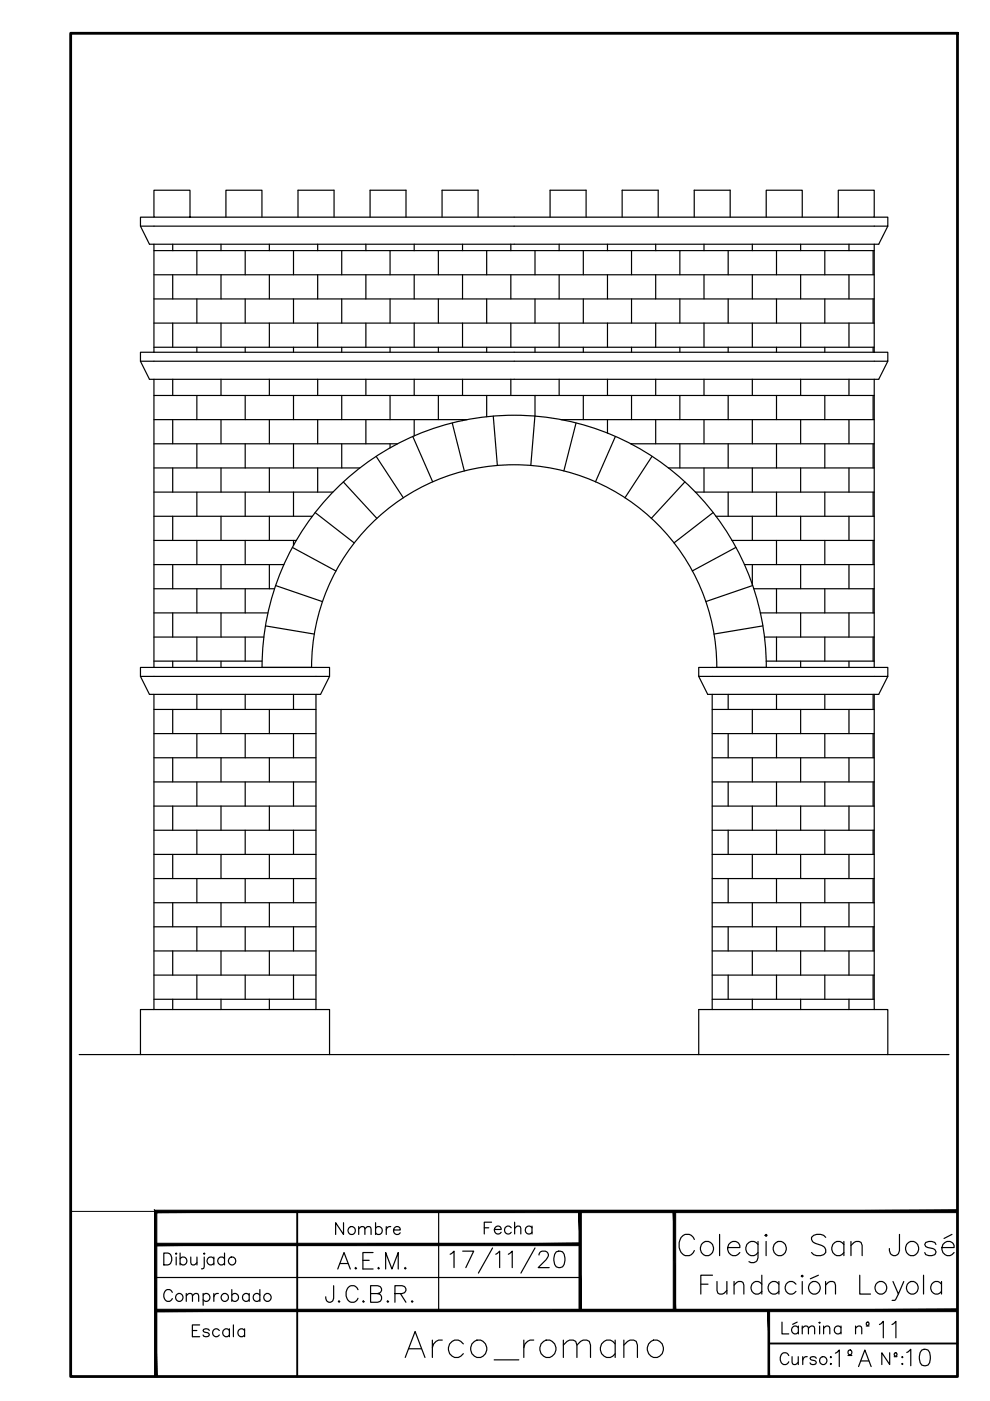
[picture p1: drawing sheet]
<svg xmlns="http://www.w3.org/2000/svg" width="210mm" height="297mm" viewBox="0 0 210 297" stroke-linecap="round" stroke-linejoin="round" font-family="sans-serif">
<!-- layer: 0 -->
<g fill="none" stroke="#000" stroke-width=".25">
<path d="M29.8 47.9l1.9 3.9h.9v22.9M32.6 46h-2.8v1.9h158.4v-1.9h-2.8M32.6 51.8h152.8M32.6 53.1h152.8M32.6 58.3h152.8M36.6 51.8v1.3M36.6 58.3v5.1M40.3 46v-5.7h-7.7v5.7h152.8v-5.7h-7.7v5.7M41.7 53.1v5.2M46.9 51.8v1.3M46.9 58.3v5.1M47.9 46v-5.7h7.6v5.7"/>
<path d="M52 53.1v5.2M57.1 51.8v1.3M57.1 58.3v5.1M62.2 53.1v5.2M63.2 46v-5.7h7.6v5.7M67.4 51.8v1.3M67.4 58.3v5.1M72.5 53.1v5.2M77.6 51.8v1.3M77.6 58.3v5.1M78.5 46v-5.7h7.6v5.7M82.7 53.1v5.2"/>
<path d="M87.8 51.8v1.3M87.8 58.3v5.1M92.9 53.1v5.2M93.7 46v-5.7h7.7v5.7M98.1 51.8v1.3M98.1 58.3v5.1M103.2 53.1v5.2M108.3 51.8v1.3M108.3 58.3v5.1M113.4 53.1v5.2M116.6 46v-5.7h7.7v5.7M118.6 51.8v1.3"/>
<path d="M118.6 58.3v5.1M123.7 53.1v5.2M128.8 51.8v1.3M128.8 58.3v5.1M131.9 46v-5.7h7.7v5.7M133.9 53.1v5.2M139 51.8v1.3M139 58.3v5.1M144.1 53.1v5.2M147.2 46v-5.7h7.6v5.7M149.3 51.8v1.3M149.3 58.3v5.1"/>
<path d="M154.4 53.1v5.2M159.5 51.8v1.3M159.5 58.3v5.1M162.5 46v-5.7h7.6v5.7M164.6 53.1v5.2M169.8 51.8v1.3M169.8 58.3v5.1M174.9 53.1v5.2M180 51.8v1.3M180 58.3v5.1M185.1 53.1v5.2M188.2 47.9l-1.9 3.9h-.9v22.9"/>
<path d="M29.8 76.6l1.9 3.8h.9v61.1M32.6 74.7h-2.8v1.9h158.4v-1.9h-2.8M32.6 74.7h152.8M32.6 63.4h152.8M32.6 68.5h152.8M32.6 73.6h152.8M36.6 68.5v5.1M41.7 63.4v5.1M41.7 73.6v1.1M46.9 68.5v5.1M52 63.4v5.1M52 73.6v1.1"/>
<path d="M57.1 68.5v5.1M62.2 63.4v5.1M62.2 73.6v1.1M67.4 68.5v5.1M72.5 63.4v5.1M72.5 73.6v1.1M77.6 68.5v5.1M82.7 63.4v5.1M82.7 73.6v1.1M87.8 68.5v5.1M92.9 63.4v5.1M92.9 73.6v1.1"/>
<path d="M98.1 68.5v5.1M103.2 63.4v5.1M103.2 73.6v1.1M108.3 68.5v5.1M113.4 63.4v5.1M113.4 73.6v1.1M118.6 68.5v5.1M123.7 63.4v5.1M123.7 73.6v1.1M128.8 68.5v5.1M133.9 63.4v5.1M133.9 73.6v1.1"/>
<path d="M139 68.5v5.1M144.1 63.4v5.1M144.1 73.6v1.1M149.3 68.5v5.1M154.4 63.4v5.1M154.4 73.6v1.1M159.5 68.5v5.1M164.6 63.4v5.1M164.6 73.6v1.1M169.8 68.5v5.1M174.9 63.4v5.1M174.9 73.6v1.1"/>
<path d="M180 68.5v5.1M185.1 63.4v5.1M185.1 73.6v1.1M188.2 76.6l-1.9 3.8h-.9v61.1M32.6 80.4h152.8M32.6 83.8h152.8M32.6 89h66.5M32.6 94.1h51.7M32.6 99.2h43.7M36.6 80.4v3.4M36.6 89v5.1M36.6 99.2v5.1"/>
<path d="M41.7 83.8v5.2M41.7 94.1v5.1M46.9 80.4v3.4M46.9 89v5.1M46.9 99.2v5.1M52 83.8v5.2M52 94.1v5.1M57.1 80.4v3.4M57.1 89v5.1M57.1 99.2v5.1M62.2 83.8v5.2M62.2 94.1v5.1"/>
<path d="M67.4 80.4v3.4M67.4 89v5.1M67.4 99.2v5.1M72.5 83.8v5.2M72.5 94.1v5.1M77.6 80.4v3.4M77.6 89v5.1M79.8 96.8l5.7 8.7M82.7 83.8v5.2M82.7 94.1v.9M87.5 92.5l4.2 9.7M87.8 80.4v3.4"/>
<path d="M87.8 89v3.4M92.9 83.8v5.2M95.9 89.7l2.5 10.2M98.1 80.4v3.4M98.1 89v.2M103.2 83.8v4.6M104.6 88.2l.9 10.5M108.3 80.4v3.4M113.4 83.8v4.4l-.9 10.5M118.6 80.4v3.4M118.9 89h66.5M122.1 89.7l-2.6 10.2"/>
<path d="M123.7 83.8v5.2M128.8 80.4v3.4M128.8 89v2.8M130.5 92.5l-4.2 9.7M133.7 94.1h51.7M133.9 83.8v5.2M133.9 94.1v.1M138.2 96.8l-5.7 8.7M139 80.4v3.4M139 89v5.1M141.7 99.2h43.7M144.1 83.8v5.2"/>
<path d="M144.1 94.1v5.1M149.3 80.4v3.4M149.3 89v5.1M149.3 99.2v5.1M154.4 83.8v5.2M154.4 94.1v5.1M159.5 80.4v3.4M159.5 89v5.1M159.5 99.2v5.1M164.6 83.8v5.2M164.6 94.1v5.1M169.8 80.4v3.4"/>
<path d="M169.8 89v5.1M169.8 99.2v5.1M174.9 83.8v5.2M174.9 94.1v5.1M180 80.4v3.4M180 89v5.1M180 99.2v5.1M185.1 83.8v5.2M185.1 94.1v5.1M32.6 104.3h38M32.6 109.5h33.6M32.6 114.6h30.2"/>
<path d="M32.6 119.7h27.6M36.6 109.5v5.1M36.6 119.7v5.1M41.7 104.3v5.2M41.7 114.6v5.1M46.9 109.5v5.1M46.9 119.7v5.1M52 104.3v5.2M52 114.6v5.1M57.1 109.5v5.1M57.1 119.7v5.1M62 116.1l9.2 5"/>
<path d="M62.2 104.3v5.2M62.2 114.6v1M66.8 108.7l8.3 6.4M72.8 102.2l7.1 7.7M145.2 102.2l-7.1 7.7M147.4 104.3h38M151.2 108.7l-8.3 6.4M151.8 109.5h33.6M154.4 104.3v5.2M155.2 114.6h30.2M156 116.1l-9.2 5M157.8 119.7h27.6"/>
<path d="M159.5 109.5v5.1M159.5 119.7v4.3M164.6 104.3v5.2M164.6 114.6v5.1M169.8 109.5v5.1M169.8 119.7v5.1M174.9 104.3v5.2M174.9 114.6v5.1M180 109.5v5.1M180 119.7v5.1M185.1 104.3v5.2M185.1 114.6v5.1"/>
<path d="M32.6 124.8h25.6M32.6 129.9h24.2M32.6 135.1h23.3M36.6 129.9v5.2M41.7 124.8v5.1M41.7 135.1v5.1M46.9 129.9v5.2M52 124.8v5.1M52 135.1v5.1M56.3 132.7l10.3 1.7M58.4 124.1l10 3.5M159.6 124.1l-10 3.5"/>
<path d="M159.8 124.8h25.6M161.2 129.9h24.2M161.7 132.7l-10.3 1.7M162.1 135.1h23.3M164.6 124.8v5.1M164.6 135.1v5.1M169.8 129.9v5.2M174.9 124.8v5.1M174.9 135.1v5.1M180 129.9v5.2M185.1 124.8v5.1M185.1 135.1v5.1"/>
<path d="M29.8 141.5h40.1v1.9h-40.1zM29.8 143.4l1.9 3.8h.9M32.6 140.2h23M32.6 150.4h34.4M32.6 155.5h34.4M36.6 140.2v1.3M36.6 150.4v5.1M41.7 147.2v3.2M41.7 155.5v5.2M46.9 140.2v1.3M46.9 150.4v5.1M52 147.2v3.2"/>
<path d="M52 155.5v5.2M55.6 141.5a53.5 53.5 0 0 1 53.4-53.5 53.5 53.5 0 0 1 53.5 53.5M57.1 150.4v5.1M62.2 147.2v3.2M62.2 155.5v5.2M66.1 141.5a43 43 0 0 1 42.9-43 43 43 0 0 1 43 43M69.9 143.4l-1.9 3.8h-1M148.1 141.5h40.1v1.9h-40.1zM148.1 143.4l2 3.8h.9M151 150.4h34.4M151 155.5h34.4M154.4 147.2v3.2"/>
<path d="M154.4 155.5v5.2M159.5 150.4v5.1M162.4 140.2h23M164.6 147.2v3.2M164.6 155.5v5.2M169.8 140.2v1.3M169.8 150.4v5.1M174.9 147.2v3.2M174.9 155.5v5.2M180 140.2v1.3M180 150.4v5.1M185.1 147.2v3.2"/>
<path d="M185.1 155.5v5.2M188.2 143.4l-1.9 3.8h-.9M32.6 160.7h34.4M32.6 165.8h34.4M32.6 170.9h34.4M32.6 176h34.4M36.6 160.7v5.1M36.6 170.9v5.1M41.7 165.8v5.1M41.7 176v5.2M46.9 160.7v5.1M46.9 170.9v5.1"/>
<path d="M52 165.8v5.1M52 176v5.2M57.1 160.7v5.1M57.1 170.9v5.1M62.2 165.8v5.1M62.2 176v5.2M151 160.7h34.4M151 165.8h34.4M151 170.9h34.4M151 176h34.4M154.4 165.8v5.1M154.4 176v5.2"/>
<path d="M159.5 160.7v5.1M159.5 170.9v5.1M164.6 165.8v5.1M164.6 176v5.2M169.8 160.7v5.1M169.8 170.9v5.1M174.9 165.8v5.1M174.9 176v5.2M180 160.7v5.1M180 170.9v5.1M185.1 165.8v5.1M185.1 176v5.2"/>
<path d="M32.6 181.2h34.4M32.6 186.3h34.4M32.6 191.4h34.4M32.6 196.5h34.4M36.6 181.2v5.1M36.6 191.4v5.1M41.7 186.3v5.1M41.7 196.5v5.1M46.9 181.2v5.1M46.9 191.4v5.1M52 186.3v5.1M52 196.5v5.1"/>
<path d="M57.1 181.2v5.1M57.1 191.4v5.1M62.2 186.3v5.1M62.2 196.5v5.1M151 181.2h34.4M151 186.3h34.4M151 191.4h34.4M151 196.5h34.4M154.4 186.3v5.1M154.4 196.5v5.1M159.5 181.2v5.1M159.5 191.4v5.1"/>
<path d="M164.6 186.3v5.1M164.6 196.5v5.1M169.8 181.2v5.1M169.8 191.4v5.1M174.9 186.3v5.1M174.9 196.5v5.1M180 181.2v5.1M180 191.4v5.1M185.1 186.3v5.1M185.1 196.5v5.1M32.6 214h-2.8v9.6h40.1M32.6 201.6h34.4"/>
<path d="M32.6 206.7h34.4M32.6 211.9h34.4M36.6 201.6v5.1M36.6 211.9v2.1M41.7 206.7v5.2M46.9 201.6v5.1M46.9 211.9v2.1M52 206.7v5.2M57.1 201.6v5.1M57.1 211.9v2.1M62.2 206.7v5.2M67 214h-34.4v-66.8h34.4v66.8h2.9v9.6h78.2v-9.6h2.9v-66.8h34.4v66.8h2.8v9.6h-40.1"/>
<path d="M151 214h34.4M151 201.6h34.4M151 206.7h34.4M151 211.9h34.4M154.4 206.7v5.2M159.5 201.6v5.1M159.5 211.9v2.1M164.6 206.7v5.2M169.8 201.6v5.1M169.8 211.9v2.1M174.9 206.7v5.2M180 201.6v5.1"/>
<path d="M180 211.9v2.1M185.1 206.7v5.2M16.8 223.6h13M188.2 223.6h13M93 256.8v21M123 256.8v21M143 256.8v21M203 256.8h-170v35.1M33 277.8h170M33 270.9h90M33 263.8h90M34.7 265.7h.9a1.35 1.35 0 0 1 .8 1.2 1.35 1.35 0 0 1-.8 1.3h-.9z"/>
<path d="M37.4 265.7l.1 .1-.1 .1-.2-.1zM37.4 266.5v1.7M38.2 266.9a.8 .8 0 0 1 1.2-.1 .8 .8 0 0 1 0 1.1 .8 .8 0 0 1-1.2-.1M38.2 265.7v2.5M40.4 266.5l.2 1.6 .6 .1 .6-.5M41.8 266.5v1.7M43.3 265.7l.1 .1-.1 .1zM43.3 266.5v2l-.1 .4-.5 .1M45.3 266.9a.8 .8 0 0 0-1.1-.1 .8 .8 0 0 0 0 1.1 .8 .8 0 0 0 1.1-.1M45.3 266.5v1.7M47.6 266.9a.8 .8 0 0 0-1.2-.1 .8 .8 0 0 0 0 1.1 .8 .8 0 0 0 1.2-.1M47.6 265.7v2.5"/>
<path d="M95.4 265.9l.9-.6v3.5M98.1 265.3h2.3l-1.6 3.5M104.4 264.6l-3 5.3M105.1 265.9l.8-.6v3.5M107.8 265.9l.8-.6v3.5M113.4 264.6l-3 5.3M114.3 266.1a.85 .85 0 0 1 .6-.8h.7a.85 .85 0 0 1 .5 1.3l-2 2.2h2.3M117.9 265.4a1.18 1.18 0 0 1 1.7 .5 2.85 2.85 0 0 1-.3 2.7 1.14 1.14 0 0 1-1.7-.5 2.85 2.85 0 0 1 .3-2.7zM151.1 270.4h-2.5v4M152 271.7v1.9l.2 .6 .4 .2h.6l.9-.8M154.1 271.7v2.7M155.6 272.5l1-.8h.5l.4 .2 .2 .6v1.9"/>
<path d="M155.6 271.7v2.7M161.5 272.3a1.32 1.32 0 0 0-2.3 .3 1.32 1.32 0 0 0 1.6 1.8l.7-.6M161.5 270.4v4M163 277.8v14.1M165.1 272.3a1.32 1.32 0 0 0-2.2 .3 1.32 1.32 0 0 0 1.5 1.8l.7-.6M165.1 271.7v2.7M168.8 272.3a1.32 1.32 0 0 0-2.3 .3 1.32 1.32 0 0 0 1.5 1.8l.8-.6M170.1 271.7v2.7M175 272.5l1-.8h.6l.4 .2 .1 .6v1.9M175 271.7v2.7M182.3 270.4v4h2.3M189.3 271.7l1.2 2.7 1.1-2.7"/>
<path d="M190.5 274.4l-.8 1.3h-.6M195.8 270.4v4M199.6 272.3a1.32 1.32 0 0 0-2.3 .3 1.32 1.32 0 0 0 1.6 1.8l.7-.6M199.6 271.7v2.7M195.4 286.2a1.14 1.14 0 0 1 1.7 .6 3 3 0 0 1-.3 2.6 1.17 1.17 0 0 1-1.7-.5 2.85 2.85 0 0 1 .3-2.7z"/>
<circle cx="49.2" cy="267.3" r=".83"/>
<circle cx="172.7" cy="273" r="1.32"/>
<circle cx="186.8" cy="273" r="1.32"/>
<circle cx="193.4" cy="273" r="1.32"/>
</g>
<path d="M63 256.8v35.1M163 284.8h40" fill="none" stroke="#000" stroke-width=".4"/>
<g fill="#000" stroke="#000" stroke-width=".21">
<path d="M33 277.6v.5l170-.5zM33 278.1l170-.5v.5z"/>
<path d="M33 263.6v.5l90-.5zM33 264.1l90-.5v.5z"/>
<path d="M122.8 256.8v21h.5zM122.8 256.8h.5v21z"/>
<path d="M142.7 256.8v21h.6zM142.7 256.8h.6v21z"/>
<path d="M32.8 256.6v35.3h.5zM32.8 256.6l.5 .5v34.8zM32.8 256.6l.5 .5 169.7-.5zM33.3 257.1l169.7-.5v.5z"/>
<path d="M162.8 277.8v14.1h.4zM162.8 277.8h.4v14.1z"/>
</g>
<path d="M15 7.1h188v284.8h-188z" fill="none" stroke="#000" stroke-width=".59"/>
<path d="M15 7.1h188v249.7h-188z" fill="none" stroke="#000" stroke-width=".21"/>
<g font-size="10.1">
<text x="142.9" y="268.8">Colegio San José</text>
<text x="84.7" y="289.6">Arco_romano</text>
</g>
<g font-size="7.1">
<text x="70.2" y="270.2">A.E.M.</text>
<text x="67.7" y="277.3">J.C.B.R.</text>
<text x="185.2" y="285">11</text>
<text x="176" y="291">1ºA</text>
</g>
<text font-size="6.6" x="33.5" y="278">Comprobado</text>
<g font-size="5.7">
<text x="69.8" y="262.8">Nombre</text>
<text x="101.6" y="262.8">Fecha</text>
<text x="39.5" y="284.7">Escala</text>
<text x="164.4" y="284">Lámina nº</text>
<text x="164" y="290.7">Curso:</text>
<text x="185.6" y="290.7">Nº:</text>
</g>
</svg>
